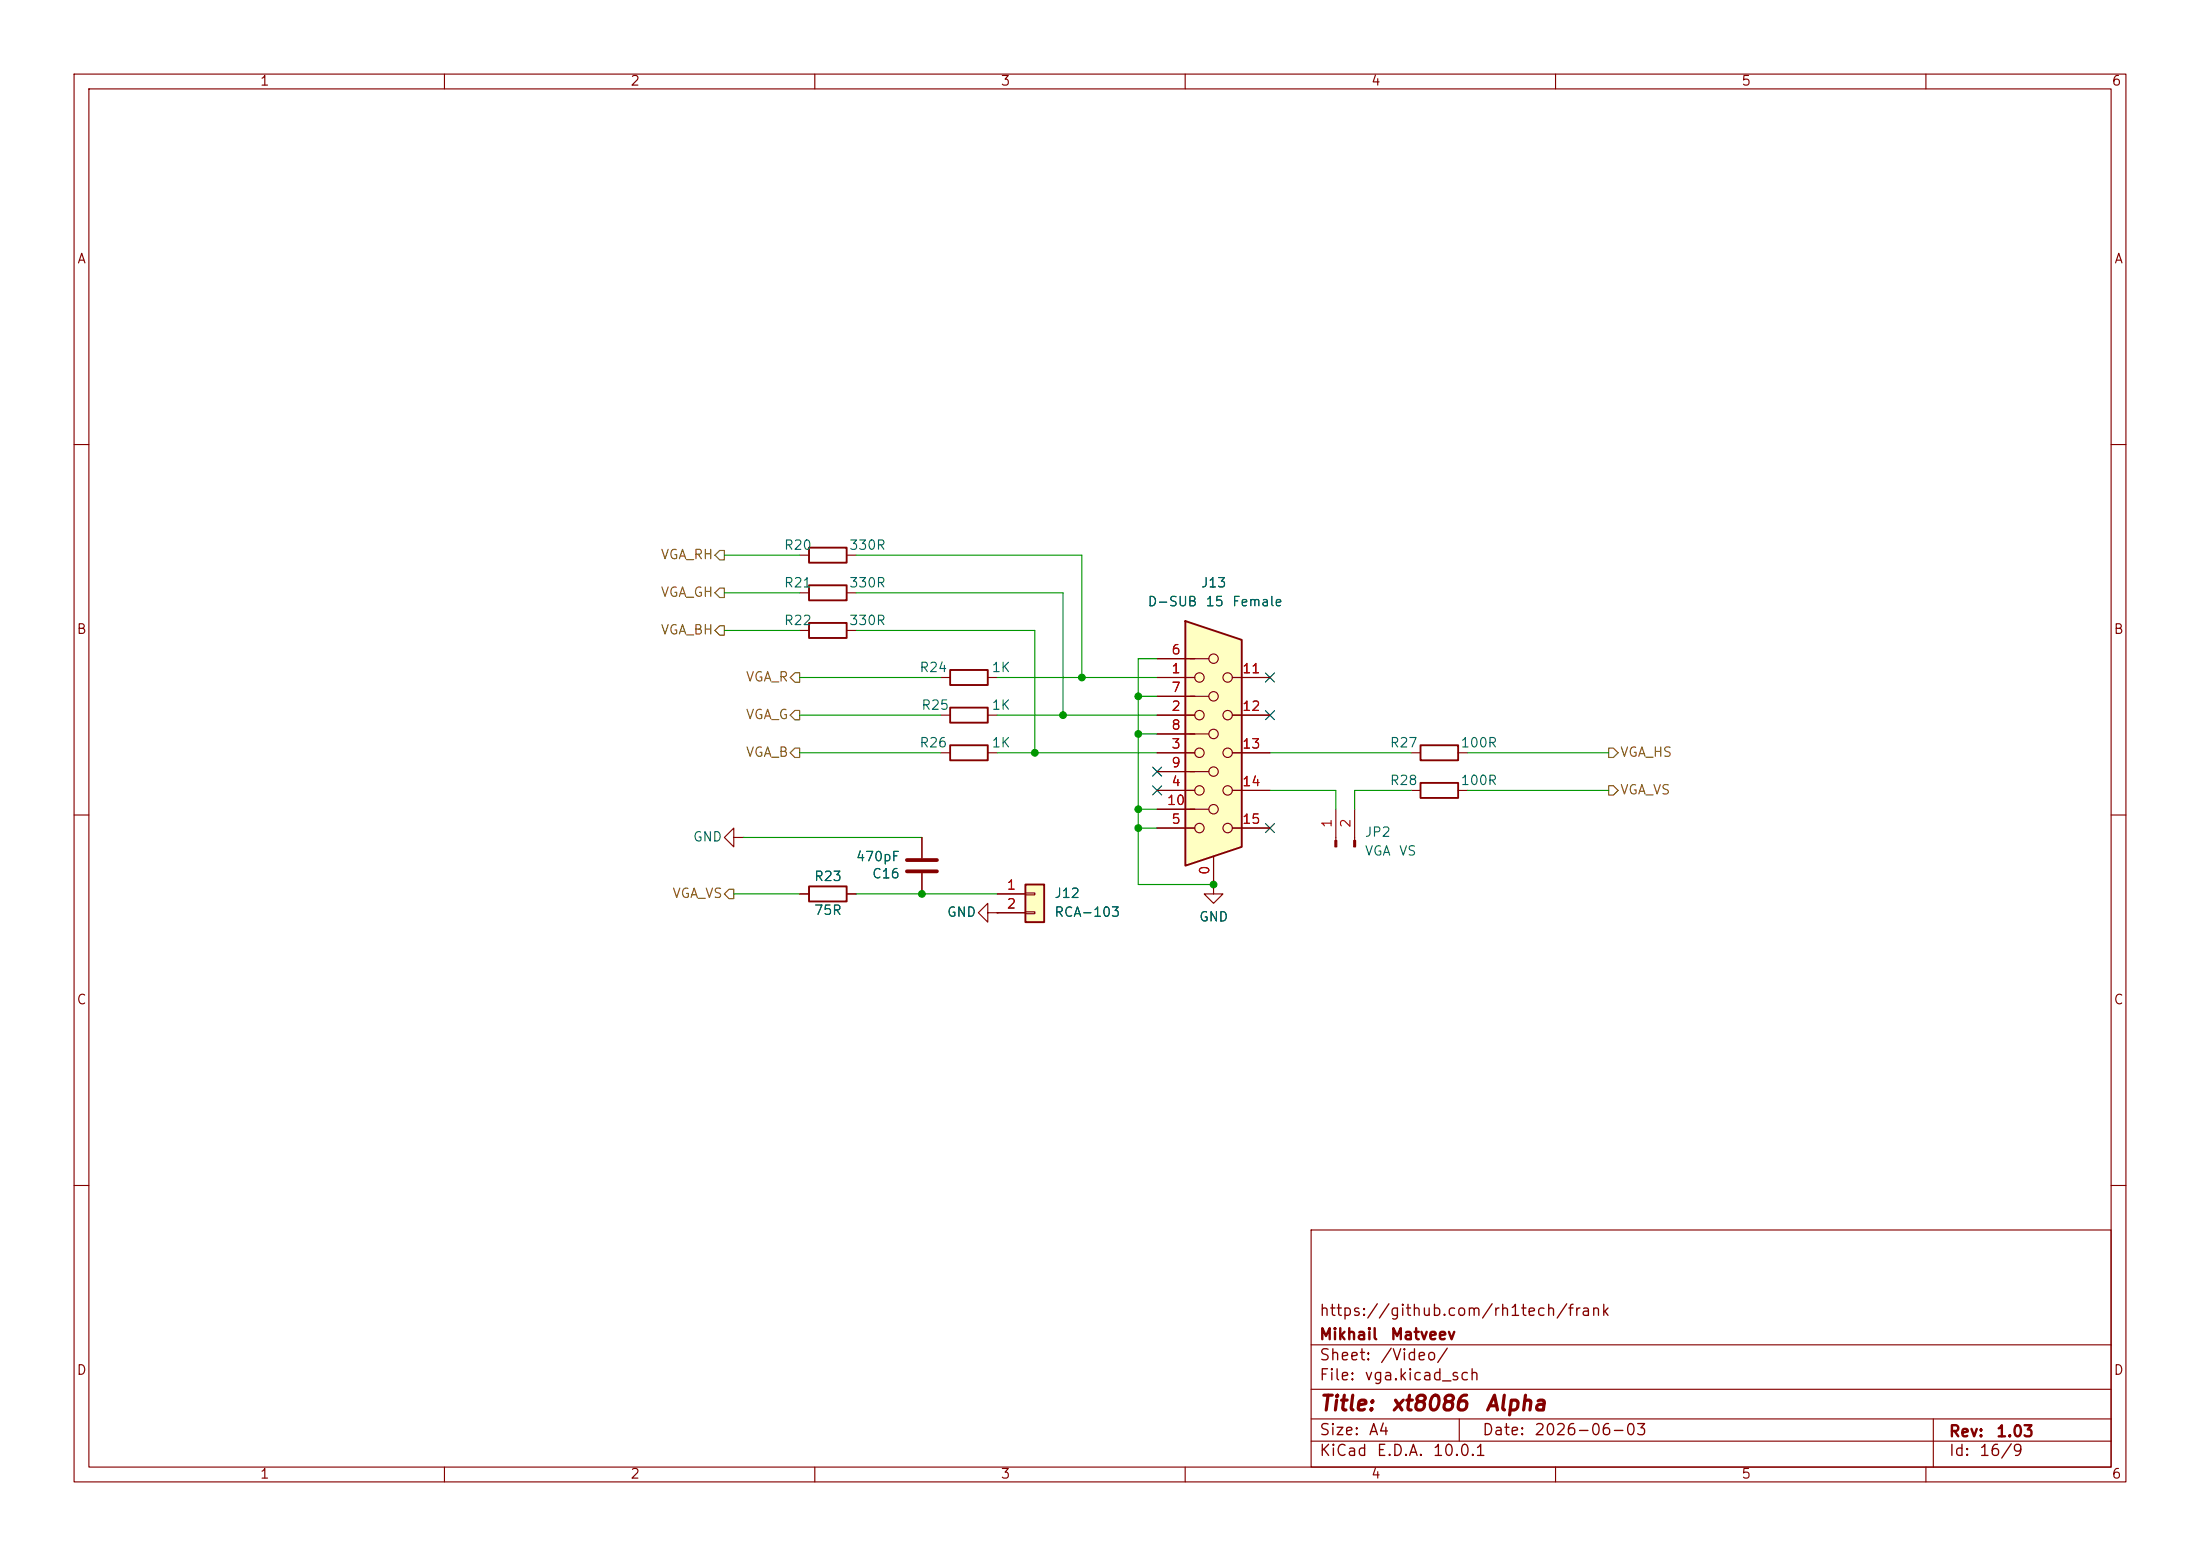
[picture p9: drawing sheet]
(kicad_sch
 (version 20260306)
 (generator "eeschema")
 (generator_version "10.0")
 (paper "A4")
 (title_block
  (title "${NAME} ${MODEL}")
  (date "${DATE}")
  (rev "${VERSION}")
  (company "Mikhail Matveev")
  (comment 1 "https://github.com/rh1tech/frank"))
 (lib_symbols
  (symbol "xt8086:C"
   (pin_numbers (hide yes))
   (pin_names
    (offset 0.254)) (exclude_from_sim no) (in_bom yes) (on_board yes)
   (in_pos_files yes)
   (duplicate_pin_numbers_are_jumpers no)
   (property "Reference" "C" (at 0.635 2.54 0) (show_name no) (do_not_autoplace no) (effects (font (size 1.27 1.27)) (justify left)))
   (property "Value" "C" (at 0.635 -2.54 0) (show_name no) (do_not_autoplace no) (effects (font (size 1.27 1.27)) (justify left)))
   (property "Footprint" "" (at 0.9652 -3.81 0) (show_name no) (do_not_autoplace no) (hide yes) (effects (font (size 1.27 1.27))))
   (property "Datasheet" "" (at 0 0 0) (show_name no) (do_not_autoplace no) (hide yes) (effects (font (size 1.27 1.27))))
   (property "Description" "Unpolarized capacitor" (at 0 0 0) (show_name no) (do_not_autoplace no) (hide yes) (effects (font (size 1.27 1.27))))
   (symbol "C_0_1"
    (polyline (pts (xy -2.032 0.762) (xy 2.032 0.762)) (stroke (width 0.508) (type default)) (fill (type none)))
    (polyline (pts (xy -2.032 -0.762) (xy 2.032 -0.762)) (stroke (width 0.508) (type default)) (fill (type none))))
   (symbol "C_1_1"
    (pin passive line (at 0 3.81 270) (length 2.794) (name "" (effects (font (size 1.27 1.27)))) (number "1" (effects (font (size 1.27 1.27)))))
    (pin passive line (at 0 -3.81 90) (length 2.794) (name "" (effects (font (size 1.27 1.27)))) (number "2" (effects (font (size 1.27 1.27))))))
   (embedded_fonts no))
  (symbol "xt8086:Conn_01x02"
   (pin_names
    (offset 1.016) (hide yes)) (exclude_from_sim no) (in_bom yes) (on_board yes)
   (in_pos_files yes)
   (duplicate_pin_numbers_are_jumpers no)
   (property "Reference" "J" (at 0 2.54 0) (show_name no) (do_not_autoplace no) (effects (font (size 1.27 1.27))))
   (property "Value" "Conn_01x02" (at 0 -5.08 0) (show_name no) (do_not_autoplace no) (effects (font (size 1.27 1.27))))
   (property "Footprint" "" (at 0 0 0) (show_name no) (do_not_autoplace no) (hide yes) (effects (font (size 1.27 1.27))))
   (property "Datasheet" "" (at 0 0 0) (show_name no) (do_not_autoplace no) (hide yes) (effects (font (size 1.27 1.27))))
   (property "Description" "Generic connector, single row, 01x02, script generated (kicad-library-utils/schlib/autogen/connector/)" (at 0 0 0) (show_name no) (do_not_autoplace no) (hide yes) (effects (font (size 1.27 1.27))))
   (symbol "Conn_01x02_1_1"
    (rectangle (start -1.27 1.27) (end 1.27 -3.81) (stroke (width 0.254) (type default)) (fill (type background)))
    (rectangle (start -1.27 0.127) (end 0 -0.127) (stroke (width 0.1524) (type default)) (fill (type none)))
    (rectangle (start -1.27 -2.413) (end 0 -2.667) (stroke (width 0.1524) (type default)) (fill (type none)))
    (pin passive line (at -5.08 0 0) (length 3.81) (name "Pin_1" (effects (font (size 1.27 1.27)))) (number "1" (effects (font (size 1.27 1.27)))))
    (pin passive line (at -5.08 -2.54 0) (length 3.81) (name "Pin_2" (effects (font (size 1.27 1.27)))) (number "2" (effects (font (size 1.27 1.27))))))
   (embedded_fonts no))
  (symbol "xt8086:Conn_01x02_Pin"
   (pin_names
    (offset 1.016) (hide yes)) (exclude_from_sim no) (in_bom yes) (on_board yes)
   (in_pos_files yes)
   (duplicate_pin_numbers_are_jumpers no)
   (property "Reference" "J" (at 0 2.54 0) (show_name no) (do_not_autoplace no) (effects (font (size 1.27 1.27))))
   (property "Value" "Conn_01x02_Pin" (at 0 -5.08 0) (show_name no) (do_not_autoplace no) (effects (font (size 1.27 1.27))))
   (property "Footprint" "" (at 0 0 0) (show_name no) (do_not_autoplace no) (hide yes) (effects (font (size 1.27 1.27))))
   (property "Datasheet" "" (at 0 0 0) (show_name no) (do_not_autoplace no) (hide yes) (effects (font (size 1.27 1.27))))
   (property "Description" "Generic connector, single row, 01x02, script generated" (at 0 0 0) (show_name no) (do_not_autoplace no) (hide yes) (effects (font (size 1.27 1.27))))
   (property "ki_locked" "" (at 0 0 0) (show_name no) (do_not_autoplace no) (effects (font (size 1.27 1.27))))
   (symbol "Conn_01x02_Pin_1_1"
    (rectangle (start 0.8636 0.127) (end 0 -0.127) (stroke (width 0.1524) (type default)) (fill (type outline)))
    (rectangle (start 0.8636 -2.413) (end 0 -2.667) (stroke (width 0.1524) (type default)) (fill (type outline)))
    (polyline (pts (xy 1.27 0) (xy 0.8636 0)) (stroke (width 0.1524) (type default)) (fill (type none)))
    (polyline (pts (xy 1.27 -2.54) (xy 0.8636 -2.54)) (stroke (width 0.1524) (type default)) (fill (type none)))
    (pin passive line (at 5.08 0 180) (length 3.81) (name "Pin_1" (effects (font (size 1.27 1.27)))) (number "1" (effects (font (size 1.27 1.27)))))
    (pin passive line (at 5.08 -2.54 180) (length 3.81) (name "Pin_2" (effects (font (size 1.27 1.27)))) (number "2" (effects (font (size 1.27 1.27))))))
   (embedded_fonts no))
  (symbol "xt8086:GND"
   (power global)
   (pin_numbers (hide yes))
   (pin_names
    (offset 0) (hide yes)) (exclude_from_sim no) (in_bom yes) (on_board yes)
   (in_pos_files yes)
   (duplicate_pin_numbers_are_jumpers no)
   (property "Reference" "#PWR" (at 0 -6.35 0) (show_name no) (do_not_autoplace no) (hide yes) (effects (font (size 1.27 1.27))))
   (property "Value" "GND" (at 0 -3.81 0) (show_name no) (do_not_autoplace no) (effects (font (size 1.27 1.27))))
   (property "Footprint" "" (at 0 0 0) (show_name no) (do_not_autoplace no) (hide yes) (effects (font (size 1.27 1.27))))
   (property "Datasheet" "" (at 0 0 0) (show_name no) (do_not_autoplace no) (hide yes) (effects (font (size 1.27 1.27))))
   (property "Description" "Power symbol creates a global label with name \"GND\" , ground" (at 0 0 0) (show_name no) (do_not_autoplace no) (hide yes) (effects (font (size 1.27 1.27))))
   (symbol "GND_0_1"
    (polyline (pts (xy 0 0) (xy 0 -1.27) (xy 1.27 -1.27) (xy 0 -2.54) (xy -1.27 -1.27) (xy 0 -1.27)) (stroke (width 0) (type default)) (fill (type none))))
   (symbol "GND_1_1"
    (pin power_in line (at 0 0 270) (length 0) (name "" (effects (font (size 1.27 1.27)))) (number "1" (effects (font (size 1.27 1.27))))))
   (embedded_fonts no))
  (symbol "xt8086:R"
   (pin_numbers (hide yes))
   (pin_names
    (offset 0)) (exclude_from_sim no) (in_bom yes) (on_board yes)
   (in_pos_files yes)
   (duplicate_pin_numbers_are_jumpers no)
   (property "Reference" "R" (at 2.032 0 90) (show_name no) (do_not_autoplace no) (effects (font (size 1.27 1.27))))
   (property "Value" "R" (at 0 0 90) (show_name no) (do_not_autoplace no) (effects (font (size 1.27 1.27))))
   (property "Footprint" "" (at -1.778 0 90) (show_name no) (do_not_autoplace no) (hide yes) (effects (font (size 1.27 1.27))))
   (property "Datasheet" "" (at 0 0 0) (show_name no) (do_not_autoplace no) (hide yes) (effects (font (size 1.27 1.27))))
   (property "Description" "Resistor" (at 0 0 0) (show_name no) (do_not_autoplace no) (hide yes) (effects (font (size 1.27 1.27))))
   (symbol "R_0_1"
    (rectangle (start -1.016 -2.54) (end 1.016 2.54) (stroke (width 0.254) (type default)) (fill (type none))))
   (symbol "R_1_1"
    (pin passive line (at 0 3.81 270) (length 1.27) (name "" (effects (font (size 1.27 1.27)))) (number "1" (effects (font (size 1.27 1.27)))))
    (pin passive line (at 0 -3.81 90) (length 1.27) (name "" (effects (font (size 1.27 1.27)))) (number "2" (effects (font (size 1.27 1.27))))))
   (embedded_fonts no))
  (symbol "xt8086:VGA"
   (pin_names
    (offset 1.016) (hide yes)) (exclude_from_sim no) (in_bom yes) (on_board yes)
   (in_pos_files yes)
   (duplicate_pin_numbers_are_jumpers no)
   (property "Reference" "VGA1" (at 0 22.86 0) (show_name no) (do_not_autoplace no) (effects (font (size 1.27 1.27))))
   (property "Value" "VGA" (at 0 20.32 0) (show_name no) (do_not_autoplace no) (effects (font (size 1.27 1.27))))
   (property "Footprint" "xt8086:DSUB-15_Female" (at -24.13 10.16 0) (show_name no) (do_not_autoplace no) (hide yes) (effects (font (size 1.27 1.27))))
   (property "Datasheet" "" (at -24.13 10.16 0) (show_name no) (do_not_autoplace no) (hide yes) (effects (font (size 1.27 1.27))))
   (property "Description" "" (at 0 0 0) (show_name no) (do_not_autoplace no) (hide yes) (effects (font (size 1.27 1.27))))
   (symbol "VGA_0_1"
    (polyline (pts (xy -3.81 17.78) (xy -3.81 -15.24) (xy 3.81 -12.7) (xy 3.81 15.24) (xy -3.81 17.78)) (stroke (width 0.254) (type default)) (fill (type background)))
    (polyline (pts (xy -3.175 7.62) (xy -0.635 7.62)) (stroke (width 0) (type default)) (fill (type none)))
    (circle (center -1.905 10.16) (radius 0.635) (stroke (width 0) (type default)) (fill (type none)))
    (circle (center -1.905 5.08) (radius 0.635) (stroke (width 0) (type default)) (fill (type none)))
    (circle (center -1.905 0) (radius 0.635) (stroke (width 0) (type default)) (fill (type none)))
    (circle (center -1.905 -5.08) (radius 0.635) (stroke (width 0) (type default)) (fill (type none)))
    (circle (center -1.905 -10.16) (radius 0.635) (stroke (width 0) (type default)) (fill (type none)))
    (polyline (pts (xy -0.635 12.7) (xy -3.175 12.7)) (stroke (width 0) (type default)) (fill (type none)))
    (polyline (pts (xy -0.635 2.54) (xy -3.175 2.54)) (stroke (width 0) (type default)) (fill (type none)))
    (polyline (pts (xy -0.635 -2.54) (xy -3.175 -2.54)) (stroke (width 0) (type default)) (fill (type none)))
    (polyline (pts (xy -0.635 -7.62) (xy -3.175 -7.62)) (stroke (width 0) (type default)) (fill (type none)))
    (circle (center 0 12.7) (radius 0.635) (stroke (width 0) (type default)) (fill (type none)))
    (circle (center 0 7.62) (radius 0.635) (stroke (width 0) (type default)) (fill (type none)))
    (circle (center 0 2.54) (radius 0.635) (stroke (width 0) (type default)) (fill (type none)))
    (circle (center 0 -2.54) (radius 0.635) (stroke (width 0) (type default)) (fill (type none)))
    (circle (center 0 -7.62) (radius 0.635) (stroke (width 0) (type default)) (fill (type none)))
    (circle (center 1.905 10.16) (radius 0.635) (stroke (width 0) (type default)) (fill (type none)))
    (circle (center 1.905 5.08) (radius 0.635) (stroke (width 0) (type default)) (fill (type none)))
    (circle (center 1.905 0) (radius 0.635) (stroke (width 0) (type default)) (fill (type none)))
    (circle (center 1.905 -5.08) (radius 0.635) (stroke (width 0) (type default)) (fill (type none)))
    (circle (center 1.905 -10.16) (radius 0.635) (stroke (width 0) (type default)) (fill (type none))))
   (symbol "VGA_1_1"
    (pin passive line (at 0 -17.78 90) (length 3.81) (name "" (effects (font (size 1.27 1.27)))) (number "0" (effects (font (size 1.27 1.27)))))
    (pin passive line (at -7.62 10.16 0) (length 5.08) (name "" (effects (font (size 1.27 1.27)))) (number "1" (effects (font (size 1.27 1.27)))))
    (pin passive line (at -7.62 5.08 0) (length 5.08) (name "" (effects (font (size 1.27 1.27)))) (number "2" (effects (font (size 1.27 1.27)))))
    (pin passive line (at -7.62 0 0) (length 5.08) (name "" (effects (font (size 1.27 1.27)))) (number "3" (effects (font (size 1.27 1.27)))))
    (pin passive line (at -7.62 -5.08 0) (length 5.08) (name "" (effects (font (size 1.27 1.27)))) (number "4" (effects (font (size 1.27 1.27)))))
    (pin passive line (at -7.62 -10.16 0) (length 5.08) (name "" (effects (font (size 1.27 1.27)))) (number "5" (effects (font (size 1.27 1.27)))))
    (pin passive line (at -7.62 12.7 0) (length 5.08) (name "" (effects (font (size 1.27 1.27)))) (number "6" (effects (font (size 1.27 1.27)))))
    (pin passive line (at -7.62 7.62 0) (length 5.08) (name "" (effects (font (size 1.27 1.27)))) (number "7" (effects (font (size 1.27 1.27)))))
    (pin passive line (at -7.62 2.54 0) (length 5.08) (name "" (effects (font (size 1.27 1.27)))) (number "8" (effects (font (size 1.27 1.27)))))
    (pin passive line (at -7.62 -2.54 0) (length 5.08) (name "" (effects (font (size 1.27 1.27)))) (number "9" (effects (font (size 1.27 1.27)))))
    (pin passive line (at -7.62 -7.62 0) (length 5.08) (name "" (effects (font (size 1.27 1.27)))) (number "10" (effects (font (size 1.27 1.27)))))
    (pin passive line (at 7.62 10.16 180) (length 5.08) (name "" (effects (font (size 1.27 1.27)))) (number "11" (effects (font (size 1.27 1.27)))))
    (pin passive line (at 7.62 5.08 180) (length 5.08) (name "" (effects (font (size 1.27 1.27)))) (number "12" (effects (font (size 1.27 1.27)))))
    (pin passive line (at 7.62 0 180) (length 5.08) (name "" (effects (font (size 1.27 1.27)))) (number "13" (effects (font (size 1.27 1.27)))))
    (pin passive line (at 7.62 -5.08 180) (length 5.08) (name "" (effects (font (size 1.27 1.27)))) (number "14" (effects (font (size 1.27 1.27)))))
    (pin passive line (at 7.62 -10.16 180) (length 5.08) (name "" (effects (font (size 1.27 1.27)))) (number "15" (effects (font (size 1.27 1.27))))))
   (embedded_fonts no)))
 (junction
  (at 143.51 96.52)
  (diameter 0)
  (color 0 0 0 0))
 (junction
  (at 163.83 119.38)
  (diameter 0)
  (color 0 0 0 0))
 (junction
  (at 153.67 99.06)
  (diameter 0)
  (color 0 0 0 0))
 (junction
  (at 153.67 109.22)
  (diameter 0)
  (color 0 0 0 0))
 (junction
  (at 124.46 120.65)
  (diameter 0)
  (color 0 0 0 0))
 (junction
  (at 153.67 93.98)
  (diameter 0)
  (color 0 0 0 0))
 (junction
  (at 146.05 91.44)
  (diameter 0)
  (color 0 0 0 0))
 (junction
  (at 153.67 111.76)
  (diameter 0)
  (color 0 0 0 0))
 (junction
  (at 139.7 101.6)
  (diameter 0)
  (color 0 0 0 0))
 (no_connect
  (at 156.21 106.68))
 (no_connect
  (at 171.45 91.44))
 (no_connect
  (at 171.45 96.52))
 (no_connect
  (at 156.21 104.14))
 (no_connect
  (at 171.45 111.76))
 (wire
  (pts (xy 171.45 101.6) (xy 190.5 101.6))
  (stroke (width 0) (type default)))
 (wire
  (pts (xy 163.83 119.38) (xy 153.67 119.38))
  (stroke (width 0) (type default)))
 (wire
  (pts (xy 124.46 120.65) (xy 134.62 120.65))
  (stroke (width 0) (type default)))
 (wire
  (pts (xy 180.34 109.22) (xy 180.34 106.68))
  (stroke (width 0) (type default)))
 (wire
  (pts (xy 107.95 101.6) (xy 127 101.6))
  (stroke (width 0) (type default)))
 (wire
  (pts (xy 182.88 106.68) (xy 190.5 106.68))
  (stroke (width 0) (type default)))
 (wire
  (pts (xy 115.57 80.01) (xy 143.51 80.01))
  (stroke (width 0) (type default)))
 (wire
  (pts (xy 107.95 96.52) (xy 127 96.52))
  (stroke (width 0) (type default)))
 (wire
  (pts (xy 97.79 85.09) (xy 107.95 85.09))
  (stroke (width 0) (type default)))
 (wire
  (pts (xy 100.33 113.03) (xy 124.46 113.03))
  (stroke (width 0) (type default)))
 (wire
  (pts (xy 143.51 80.01) (xy 143.51 96.52))
  (stroke (width 0) (type default)))
 (wire
  (pts (xy 153.67 109.22) (xy 153.67 99.06))
  (stroke (width 0) (type default)))
 (wire
  (pts (xy 153.67 119.38) (xy 153.67 111.76))
  (stroke (width 0) (type default)))
 (wire
  (pts (xy 134.62 96.52) (xy 143.51 96.52))
  (stroke (width 0) (type default)))
 (wire
  (pts (xy 153.67 99.06) (xy 156.21 99.06))
  (stroke (width 0) (type default)))
 (wire
  (pts (xy 198.12 101.6) (xy 217.17 101.6))
  (stroke (width 0) (type default)))
 (wire
  (pts (xy 153.67 111.76) (xy 156.21 111.76))
  (stroke (width 0) (type default)))
 (wire
  (pts (xy 134.62 91.44) (xy 146.05 91.44))
  (stroke (width 0) (type default)))
 (wire
  (pts (xy 153.67 111.76) (xy 153.67 109.22))
  (stroke (width 0) (type default)))
 (wire
  (pts (xy 134.62 101.6) (xy 139.7 101.6))
  (stroke (width 0) (type default)))
 (wire
  (pts (xy 153.67 93.98) (xy 156.21 93.98))
  (stroke (width 0) (type default)))
 (wire
  (pts (xy 99.06 120.65) (xy 107.95 120.65))
  (stroke (width 0) (type default)))
 (wire
  (pts (xy 115.57 85.09) (xy 139.7 85.09))
  (stroke (width 0) (type default)))
 (wire
  (pts (xy 115.57 120.65) (xy 124.46 120.65))
  (stroke (width 0) (type default)))
 (wire
  (pts (xy 139.7 101.6) (xy 156.21 101.6))
  (stroke (width 0) (type default)))
 (wire
  (pts (xy 182.88 109.22) (xy 182.88 106.68))
  (stroke (width 0) (type default)))
 (wire
  (pts (xy 107.95 91.44) (xy 127 91.44))
  (stroke (width 0) (type default)))
 (wire
  (pts (xy 115.57 74.93) (xy 146.05 74.93))
  (stroke (width 0) (type default)))
 (wire
  (pts (xy 153.67 109.22) (xy 156.21 109.22))
  (stroke (width 0) (type default)))
 (wire
  (pts (xy 153.67 93.98) (xy 153.67 88.9))
  (stroke (width 0) (type default)))
 (wire
  (pts (xy 153.67 99.06) (xy 153.67 93.98))
  (stroke (width 0) (type default)))
 (wire
  (pts (xy 153.67 88.9) (xy 156.21 88.9))
  (stroke (width 0) (type default)))
 (wire
  (pts (xy 146.05 74.93) (xy 146.05 91.44))
  (stroke (width 0) (type default)))
 (wire
  (pts (xy 146.05 91.44) (xy 156.21 91.44))
  (stroke (width 0) (type default)))
 (wire
  (pts (xy 97.79 80.01) (xy 107.95 80.01))
  (stroke (width 0) (type default)))
 (wire
  (pts (xy 143.51 96.52) (xy 156.21 96.52))
  (stroke (width 0) (type default)))
 (wire
  (pts (xy 198.12 106.68) (xy 217.17 106.68))
  (stroke (width 0) (type default)))
 (wire
  (pts (xy 180.34 106.68) (xy 171.45 106.68))
  (stroke (width 0) (type default)))
 (wire
  (pts (xy 139.7 85.09) (xy 139.7 101.6))
  (stroke (width 0) (type default)))
 (wire
  (pts (xy 97.79 74.93) (xy 107.95 74.93))
  (stroke (width 0) (type default)))
 (hierarchical_label "VGA_RH"
  (shape output)
  (at 97.79 74.93 180)
  (effects (font (size 1.27 1.27)) (justify right)))
 (hierarchical_label "VGA_VS"
  (shape output)
  (at 99.06 120.65 180)
  (effects (font (size 1.27 1.27)) (justify right)))
 (hierarchical_label "VGA_GH"
  (shape output)
  (at 97.79 80.01 180)
  (effects (font (size 1.27 1.27)) (justify right)))
 (hierarchical_label "VGA_BH"
  (shape output)
  (at 97.79 85.09 180)
  (effects (font (size 1.27 1.27)) (justify right)))
 (hierarchical_label "VGA_R"
  (shape output)
  (at 107.95 91.44 180)
  (effects (font (size 1.27 1.27)) (justify right)))
 (hierarchical_label "VGA_B"
  (shape output)
  (at 107.95 101.6 180)
  (effects (font (size 1.27 1.27)) (justify right)))
 (hierarchical_label "VGA_HS"
  (shape output)
  (at 217.17 101.6 0)
  (effects (font (size 1.27 1.27)) (justify left)))
 (hierarchical_label "VGA_G"
  (shape output)
  (at 107.95 96.52 180)
  (effects (font (size 1.27 1.27)) (justify right)))
 (hierarchical_label "VGA_VS"
  (shape output)
  (at 217.17 106.68 0)
  (effects (font (size 1.27 1.27)) (justify left)))
 (symbol
  (lib_id "xt8086:GND")
  (at 134.62 123.19 270)
  (unit 1)
  (body_style 1)
  (exclude_from_sim no)
  (in_bom yes)
  (on_board yes)
  (in_pos_files yes)
  (dnp no)
  (property "Reference" "#PWR086" (at 128.27 123.19 0) (hide yes) (show_name no) (do_not_autoplace no) (effects (font (size 1.27 1.27))))
  (property "Value" "GND" (at 129.794 123.19 90) (show_name no) (do_not_autoplace no) (effects (font (size 1.27 1.27))))
  (property "Footprint" "" (at 134.62 123.19 0) (hide yes) (show_name no) (do_not_autoplace no) (effects (font (size 1.27 1.27))))
  (property "Datasheet" "" (at 134.62 123.19 0) (hide yes) (show_name no) (do_not_autoplace no) (effects (font (size 1.27 1.27))))
  (property "Description" "Power symbol creates a global label with name \"GND\" , ground" (at 134.62 123.19 0) (hide yes) (show_name no) (do_not_autoplace no) (effects (font (size 1.27 1.27))))
  (pin "1"))
 (symbol
  (lib_id "xt8086:C")
  (at 124.46 116.84 180)
  (unit 1)
  (body_style 1)
  (exclude_from_sim no)
  (in_bom yes)
  (on_board yes)
  (in_pos_files yes)
  (dnp no)
  (property "Reference" "C16" (at 121.539 118.0084 0) (show_name no) (do_not_autoplace no) (effects (font (size 1.27 1.27)) (justify left)))
  (property "Value" "470pF" (at 121.539 115.697 0) (show_name no) (do_not_autoplace no) (effects (font (size 1.27 1.27)) (justify left)))
  (property "Footprint" "xt8086:C_0805_2012Metric" (at 123.4948 113.03 0) (hide yes) (show_name no) (do_not_autoplace no) (effects (font (size 1.27 1.27))))
  (property "Datasheet" "" (at 124.46 116.84 0) (hide yes) (show_name no) (do_not_autoplace no) (effects (font (size 1.27 1.27))))
  (property "Description" "Unpolarized capacitor" (at 124.46 116.84 0) (hide yes) (show_name no) (do_not_autoplace no) (effects (font (size 1.27 1.27))))
  (property "AliExpress" "https://www.aliexpress.com/item/33008008276.html" (at 124.46 116.84 0) (hide yes) (show_name no) (do_not_autoplace no) (effects (font (size 1.27 1.27))))
  (property "Height" "" (at 124.46 116.84 0) (hide yes) (show_name no) (do_not_autoplace no) (effects (font (size 1.27 1.27))))
  (property "Manufacturer_Name" "" (at 124.46 116.84 0) (hide yes) (show_name no) (do_not_autoplace no) (effects (font (size 1.27 1.27))))
  (property "Manufacturer_Part_Number" "" (at 124.46 116.84 0) (hide yes) (show_name no) (do_not_autoplace no) (effects (font (size 1.27 1.27))))
  (property "Mouser Part Number" "" (at 124.46 116.84 0) (hide yes) (show_name no) (do_not_autoplace no) (effects (font (size 1.27 1.27))))
  (property "Mouser Price/Stock" "" (at 124.46 116.84 0) (hide yes) (show_name no) (do_not_autoplace no) (effects (font (size 1.27 1.27))))
  (property "Sim.Device" "" (at 124.46 116.84 0) (hide yes) (show_name no) (do_not_autoplace no) (effects (font (size 1.27 1.27))))
  (pin "1")
  (pin "2"))
 (symbol
  (lib_id "xt8086:R")
  (at 111.76 85.09 90)
  (unit 1)
  (body_style 1)
  (exclude_from_sim no)
  (in_bom yes)
  (on_board yes)
  (in_pos_files yes)
  (dnp no)
  (property "Reference" "R22" (at 107.696 83.82 90) (show_name no) (do_not_autoplace no) (effects (font (size 1.27 1.27))))
  (property "Value" "330R" (at 117.094 83.82 90) (show_name no) (do_not_autoplace no) (effects (font (size 1.27 1.27))))
  (property "Footprint" "xt8086:R_0805_2012Metric" (at 111.76 86.868 90) (hide yes) (show_name no) (do_not_autoplace no) (effects (font (size 1.27 1.27))))
  (property "Datasheet" "" (at 111.76 85.09 0) (hide yes) (show_name no) (do_not_autoplace no) (effects (font (size 1.27 1.27))))
  (property "Description" "Resistor" (at 111.76 85.09 0) (hide yes) (show_name no) (do_not_autoplace no) (effects (font (size 1.27 1.27))))
  (property "AliExpress" "https://www.aliexpress.com/item/1005005945735199.html" (at 111.76 85.09 0) (hide yes) (show_name no) (do_not_autoplace no) (effects (font (size 1.27 1.27))))
  (pin "1")
  (pin "2"))
 (symbol
  (lib_id "xt8086:GND")
  (at 100.33 113.03 270)
  (unit 1)
  (body_style 1)
  (exclude_from_sim no)
  (in_bom yes)
  (on_board yes)
  (in_pos_files yes)
  (dnp no)
  (property "Reference" "#PWR085" (at 93.98 113.03 0) (hide yes) (show_name no) (do_not_autoplace no) (effects (font (size 1.27 1.27))))
  (property "Value" "GND" (at 95.504 113.03 90) (show_name no) (do_not_autoplace no) (effects (font (size 1.27 1.27))))
  (property "Footprint" "" (at 100.33 113.03 0) (hide yes) (show_name no) (do_not_autoplace no) (effects (font (size 1.27 1.27))))
  (property "Datasheet" "" (at 100.33 113.03 0) (hide yes) (show_name no) (do_not_autoplace no) (effects (font (size 1.27 1.27))))
  (property "Description" "Power symbol creates a global label with name \"GND\" , ground" (at 100.33 113.03 0) (hide yes) (show_name no) (do_not_autoplace no) (effects (font (size 1.27 1.27))))
  (pin "1"))
 (symbol
  (lib_id "xt8086:Conn_01x02")
  (at 139.7 120.65 0)
  (unit 1)
  (body_style 1)
  (exclude_from_sim no)
  (in_bom yes)
  (on_board yes)
  (in_pos_files yes)
  (dnp no)
  (fields_autoplaced yes)
  (property "Reference" "J12" (at 142.24 120.6499 0) (show_name no) (do_not_autoplace no) (effects (font (size 1.27 1.27)) (justify left)))
  (property "Value" "RCA-103" (at 142.24 123.1899 0) (show_name no) (do_not_autoplace no) (effects (font (size 1.27 1.27)) (justify left)))
  (property "Footprint" "xt8086:BarrelJack_RCJ-012" (at 139.7 120.65 0) (hide yes) (show_name no) (do_not_autoplace no) (effects (font (size 1.27 1.27))))
  (property "Datasheet" "http://www.kosmodrom.com.ua/pdf/RCA-103.pdf" (at 139.7 120.65 0) (hide yes) (show_name no) (do_not_autoplace no) (effects (font (size 1.27 1.27))))
  (property "Description" "Generic connector, single row, 01x02, script generated (kicad-library-utils/schlib/autogen/connector/)" (at 139.7 120.65 0) (hide yes) (show_name no) (do_not_autoplace no) (effects (font (size 1.27 1.27))))
  (property "AliExpress" "https://www.aliexpress.com/item/1005006152724809.html" (at 139.7 120.65 0) (hide yes) (show_name no) (do_not_autoplace no) (effects (font (size 1.27 1.27))))
  (property "Sim.Device" "" (at 139.7 120.65 0) (hide yes) (show_name no) (do_not_autoplace no) (effects (font (size 1.27 1.27))))
  (pin "1")
  (pin "2"))
 (symbol
  (lib_id "xt8086:R")
  (at 194.31 106.68 90)
  (unit 1)
  (body_style 1)
  (exclude_from_sim no)
  (in_bom yes)
  (on_board yes)
  (in_pos_files yes)
  (dnp no)
  (property "Reference" "R28" (at 189.484 105.41 90) (show_name no) (do_not_autoplace no) (effects (font (size 1.27 1.27))))
  (property "Value" "100R" (at 199.644 105.41 90) (show_name no) (do_not_autoplace no) (effects (font (size 1.27 1.27))))
  (property "Footprint" "xt8086:R_0805_2012Metric" (at 194.31 108.458 90) (hide yes) (show_name no) (do_not_autoplace no) (effects (font (size 1.27 1.27))))
  (property "Datasheet" "" (at 194.31 106.68 0) (hide yes) (show_name no) (do_not_autoplace no) (effects (font (size 1.27 1.27))))
  (property "Description" "Resistor" (at 194.31 106.68 0) (hide yes) (show_name no) (do_not_autoplace no) (effects (font (size 1.27 1.27))))
  (property "AliExpress" "https://www.aliexpress.com/item/1005005945735199.html" (at 194.31 106.68 0) (hide yes) (show_name no) (do_not_autoplace no) (effects (font (size 1.27 1.27))))
  (pin "1")
  (pin "2"))
 (symbol
  (lib_id "xt8086:R")
  (at 111.76 120.65 90)
  (unit 1)
  (body_style 1)
  (exclude_from_sim no)
  (in_bom yes)
  (on_board yes)
  (in_pos_files yes)
  (dnp no)
  (property "Reference" "R23" (at 111.76 118.364 90) (show_name no) (do_not_autoplace no) (effects (font (size 1.27 1.27))))
  (property "Value" "75R" (at 111.76 122.936 90) (show_name no) (do_not_autoplace no) (effects (font (size 1.27 1.27))))
  (property "Footprint" "xt8086:R_0805_2012Metric" (at 111.76 122.428 90) (hide yes) (show_name no) (do_not_autoplace no) (effects (font (size 1.27 1.27))))
  (property "Datasheet" "" (at 111.76 120.65 0) (hide yes) (show_name no) (do_not_autoplace no) (effects (font (size 1.27 1.27))))
  (property "Description" "Resistor" (at 111.76 120.65 0) (hide yes) (show_name no) (do_not_autoplace no) (effects (font (size 1.27 1.27))))
  (property "AliExpress" "https://www.aliexpress.com/item/1005005945735199.html" (at 111.76 120.65 0) (hide yes) (show_name no) (do_not_autoplace no) (effects (font (size 1.27 1.27))))
  (property "Height" "" (at 111.76 120.65 90) (hide yes) (show_name no) (do_not_autoplace no) (effects (font (size 1.27 1.27))))
  (property "Manufacturer_Name" "" (at 111.76 120.65 90) (hide yes) (show_name no) (do_not_autoplace no) (effects (font (size 1.27 1.27))))
  (property "Manufacturer_Part_Number" "" (at 111.76 120.65 90) (hide yes) (show_name no) (do_not_autoplace no) (effects (font (size 1.27 1.27))))
  (property "Mouser Part Number" "" (at 111.76 120.65 90) (hide yes) (show_name no) (do_not_autoplace no) (effects (font (size 1.27 1.27))))
  (property "Mouser Price/Stock" "" (at 111.76 120.65 90) (hide yes) (show_name no) (do_not_autoplace no) (effects (font (size 1.27 1.27))))
  (property "Sim.Device" "" (at 111.76 120.65 90) (hide yes) (show_name no) (do_not_autoplace no) (effects (font (size 1.27 1.27))))
  (pin "1")
  (pin "2"))
 (symbol
  (lib_id "xt8086:Conn_01x02_Pin")
  (at 180.34 114.3 90)
  (unit 1)
  (body_style 1)
  (exclude_from_sim no)
  (in_bom yes)
  (on_board yes)
  (in_pos_files yes)
  (dnp no)
  (fields_autoplaced yes)
  (property "Reference" "JP2" (at 184.15 112.3949 90) (show_name no) (do_not_autoplace no) (effects (font (size 1.27 1.27)) (justify right)))
  (property "Value" "VGA VS" (at 184.15 114.9349 90) (show_name no) (do_not_autoplace no) (effects (font (size 1.27 1.27)) (justify right)))
  (property "Footprint" "xt8086:PinHeader_1x02_P2.54mm" (at 180.34 114.3 0) (hide yes) (show_name no) (do_not_autoplace no) (effects (font (size 1.27 1.27))))
  (property "Datasheet" "" (at 180.34 114.3 0) (hide yes) (show_name no) (do_not_autoplace no) (effects (font (size 1.27 1.27))))
  (property "Description" "Generic connector, single row, 01x02, script generated" (at 180.34 114.3 0) (hide yes) (show_name no) (do_not_autoplace no) (effects (font (size 1.27 1.27))))
  (pin "2")
  (pin "1"))
 (symbol
  (lib_id "xt8086:VGA")
  (at 163.83 101.6 0)
  (unit 1)
  (body_style 1)
  (exclude_from_sim no)
  (in_bom yes)
  (on_board yes)
  (in_pos_files yes)
  (dnp no)
  (fields_autoplaced yes)
  (property "Reference" "J13" (at 163.83 78.74 0) (show_name no) (do_not_autoplace no) (effects (font (size 1.27 1.27))))
  (property "Value" "D-SUB 15 Female" (at 163.83 81.28 0) (show_name no) (do_not_autoplace no) (effects (font (size 1.27 1.27))))
  (property "Footprint" "xt8086:DSUB-15_Female" (at 139.7 91.44 0) (hide yes) (show_name no) (do_not_autoplace no) (effects (font (size 1.27 1.27))))
  (property "Datasheet" "" (at 139.7 91.44 0) (hide yes) (show_name no) (do_not_autoplace no) (effects (font (size 1.27 1.27))))
  (property "Description" "" (at 163.83 101.6 0) (hide yes) (show_name no) (do_not_autoplace no) (effects (font (size 1.27 1.27))))
  (property "AliExpress" "https://www.aliexpress.com/item/32842951548.html" (at 163.83 101.6 0) (hide yes) (show_name no) (do_not_autoplace no) (effects (font (size 1.27 1.27))))
  (pin "0")
  (pin "1")
  (pin "10")
  (pin "11")
  (pin "12")
  (pin "13")
  (pin "14")
  (pin "15")
  (pin "2")
  (pin "3")
  (pin "4")
  (pin "5")
  (pin "6")
  (pin "7")
  (pin "8")
  (pin "9"))
 (symbol
  (lib_id "xt8086:R")
  (at 130.81 96.52 90)
  (unit 1)
  (body_style 1)
  (exclude_from_sim no)
  (in_bom yes)
  (on_board yes)
  (in_pos_files yes)
  (dnp no)
  (property "Reference" "R25" (at 126.238 95.25 90) (show_name no) (do_not_autoplace no) (effects (font (size 1.27 1.27))))
  (property "Value" "1K" (at 135.128 95.25 90) (show_name no) (do_not_autoplace no) (effects (font (size 1.27 1.27))))
  (property "Footprint" "xt8086:R_0805_2012Metric" (at 130.81 98.298 90) (hide yes) (show_name no) (do_not_autoplace no) (effects (font (size 1.27 1.27))))
  (property "Datasheet" "" (at 130.81 96.52 0) (hide yes) (show_name no) (do_not_autoplace no) (effects (font (size 1.27 1.27))))
  (property "Description" "Resistor" (at 130.81 96.52 0) (hide yes) (show_name no) (do_not_autoplace no) (effects (font (size 1.27 1.27))))
  (property "AliExpress" "https://www.aliexpress.com/item/1005005945735199.html" (at 130.81 96.52 0) (hide yes) (show_name no) (do_not_autoplace no) (effects (font (size 1.27 1.27))))
  (pin "1")
  (pin "2"))
 (symbol
  (lib_id "xt8086:GND")
  (at 163.83 119.38 0)
  (unit 1)
  (body_style 1)
  (exclude_from_sim no)
  (in_bom yes)
  (on_board yes)
  (in_pos_files yes)
  (dnp no)
  (fields_autoplaced yes)
  (property "Reference" "#PWR087" (at 163.83 125.73 0) (hide yes) (show_name no) (do_not_autoplace no) (effects (font (size 1.27 1.27))))
  (property "Value" "GND" (at 163.83 123.8234 0) (show_name no) (do_not_autoplace no) (effects (font (size 1.27 1.27))))
  (property "Footprint" "" (at 163.83 119.38 0) (hide yes) (show_name no) (do_not_autoplace no) (effects (font (size 1.27 1.27))))
  (property "Datasheet" "" (at 163.83 119.38 0) (hide yes) (show_name no) (do_not_autoplace no) (effects (font (size 1.27 1.27))))
  (property "Description" "Power symbol creates a global label with name \"GND\" , ground" (at 163.83 119.38 0) (hide yes) (show_name no) (do_not_autoplace no) (effects (font (size 1.27 1.27))))
  (pin "1"))
 (symbol
  (lib_id "xt8086:R")
  (at 130.81 91.44 90)
  (unit 1)
  (body_style 1)
  (exclude_from_sim no)
  (in_bom yes)
  (on_board yes)
  (in_pos_files yes)
  (dnp no)
  (property "Reference" "R24" (at 125.984 90.17 90) (show_name no) (do_not_autoplace no) (effects (font (size 1.27 1.27))))
  (property "Value" "1K" (at 135.128 90.17 90) (show_name no) (do_not_autoplace no) (effects (font (size 1.27 1.27))))
  (property "Footprint" "xt8086:R_0805_2012Metric" (at 130.81 93.218 90) (hide yes) (show_name no) (do_not_autoplace no) (effects (font (size 1.27 1.27))))
  (property "Datasheet" "" (at 130.81 91.44 0) (hide yes) (show_name no) (do_not_autoplace no) (effects (font (size 1.27 1.27))))
  (property "Description" "Resistor" (at 130.81 91.44 0) (hide yes) (show_name no) (do_not_autoplace no) (effects (font (size 1.27 1.27))))
  (property "AliExpress" "https://www.aliexpress.com/item/1005005945735199.html" (at 130.81 91.44 0) (hide yes) (show_name no) (do_not_autoplace no) (effects (font (size 1.27 1.27))))
  (pin "1")
  (pin "2"))
 (symbol
  (lib_id "xt8086:R")
  (at 194.31 101.6 90)
  (unit 1)
  (body_style 1)
  (exclude_from_sim no)
  (in_bom yes)
  (on_board yes)
  (in_pos_files yes)
  (dnp no)
  (property "Reference" "R27" (at 189.484 100.33 90) (show_name no) (do_not_autoplace no) (effects (font (size 1.27 1.27))))
  (property "Value" "100R" (at 199.644 100.33 90) (show_name no) (do_not_autoplace no) (effects (font (size 1.27 1.27))))
  (property "Footprint" "xt8086:R_0805_2012Metric" (at 194.31 103.378 90) (hide yes) (show_name no) (do_not_autoplace no) (effects (font (size 1.27 1.27))))
  (property "Datasheet" "" (at 194.31 101.6 0) (hide yes) (show_name no) (do_not_autoplace no) (effects (font (size 1.27 1.27))))
  (property "Description" "Resistor" (at 194.31 101.6 0) (hide yes) (show_name no) (do_not_autoplace no) (effects (font (size 1.27 1.27))))
  (property "AliExpress" "https://www.aliexpress.com/item/1005005945735199.html" (at 194.31 101.6 0) (hide yes) (show_name no) (do_not_autoplace no) (effects (font (size 1.27 1.27))))
  (pin "1")
  (pin "2"))
 (symbol
  (lib_id "xt8086:R")
  (at 111.76 80.01 90)
  (unit 1)
  (body_style 1)
  (exclude_from_sim no)
  (in_bom yes)
  (on_board yes)
  (in_pos_files yes)
  (dnp no)
  (property "Reference" "R21" (at 107.696 78.74 90) (show_name no) (do_not_autoplace no) (effects (font (size 1.27 1.27))))
  (property "Value" "330R" (at 117.094 78.74 90) (show_name no) (do_not_autoplace no) (effects (font (size 1.27 1.27))))
  (property "Footprint" "xt8086:R_0805_2012Metric" (at 111.76 81.788 90) (hide yes) (show_name no) (do_not_autoplace no) (effects (font (size 1.27 1.27))))
  (property "Datasheet" "" (at 111.76 80.01 0) (hide yes) (show_name no) (do_not_autoplace no) (effects (font (size 1.27 1.27))))
  (property "Description" "Resistor" (at 111.76 80.01 0) (hide yes) (show_name no) (do_not_autoplace no) (effects (font (size 1.27 1.27))))
  (property "AliExpress" "https://www.aliexpress.com/item/1005005945735199.html" (at 111.76 80.01 0) (hide yes) (show_name no) (do_not_autoplace no) (effects (font (size 1.27 1.27))))
  (pin "1")
  (pin "2"))
 (symbol
  (lib_id "xt8086:R")
  (at 111.76 74.93 90)
  (unit 1)
  (body_style 1)
  (exclude_from_sim no)
  (in_bom yes)
  (on_board yes)
  (in_pos_files yes)
  (dnp no)
  (property "Reference" "R20" (at 107.696 73.66 90) (show_name no) (do_not_autoplace no) (effects (font (size 1.27 1.27))))
  (property "Value" "330R" (at 117.094 73.66 90) (show_name no) (do_not_autoplace no) (effects (font (size 1.27 1.27))))
  (property "Footprint" "xt8086:R_0805_2012Metric" (at 111.76 76.708 90) (hide yes) (show_name no) (do_not_autoplace no) (effects (font (size 1.27 1.27))))
  (property "Datasheet" "" (at 111.76 74.93 0) (hide yes) (show_name no) (do_not_autoplace no) (effects (font (size 1.27 1.27))))
  (property "Description" "Resistor" (at 111.76 74.93 0) (hide yes) (show_name no) (do_not_autoplace no) (effects (font (size 1.27 1.27))))
  (property "AliExpress" "https://www.aliexpress.com/item/1005005945735199.html" (at 111.76 74.93 0) (hide yes) (show_name no) (do_not_autoplace no) (effects (font (size 1.27 1.27))))
  (pin "1")
  (pin "2"))
 (symbol
  (lib_id "xt8086:R")
  (at 130.81 101.6 90)
  (unit 1)
  (body_style 1)
  (exclude_from_sim no)
  (in_bom yes)
  (on_board yes)
  (in_pos_files yes)
  (dnp no)
  (property "Reference" "R26" (at 125.984 100.33 90) (show_name no) (do_not_autoplace no) (effects (font (size 1.27 1.27))))
  (property "Value" "1K" (at 135.128 100.33 90) (show_name no) (do_not_autoplace no) (effects (font (size 1.27 1.27))))
  (property "Footprint" "xt8086:R_0805_2012Metric" (at 130.81 103.378 90) (hide yes) (show_name no) (do_not_autoplace no) (effects (font (size 1.27 1.27))))
  (property "Datasheet" "" (at 130.81 101.6 0) (hide yes) (show_name no) (do_not_autoplace no) (effects (font (size 1.27 1.27))))
  (property "Description" "Resistor" (at 130.81 101.6 0) (hide yes) (show_name no) (do_not_autoplace no) (effects (font (size 1.27 1.27))))
  (property "AliExpress" "https://www.aliexpress.com/item/1005005945735199.html" (at 130.81 101.6 0) (hide yes) (show_name no) (do_not_autoplace no) (effects (font (size 1.27 1.27))))
  (pin "1")
  (pin "2")))
